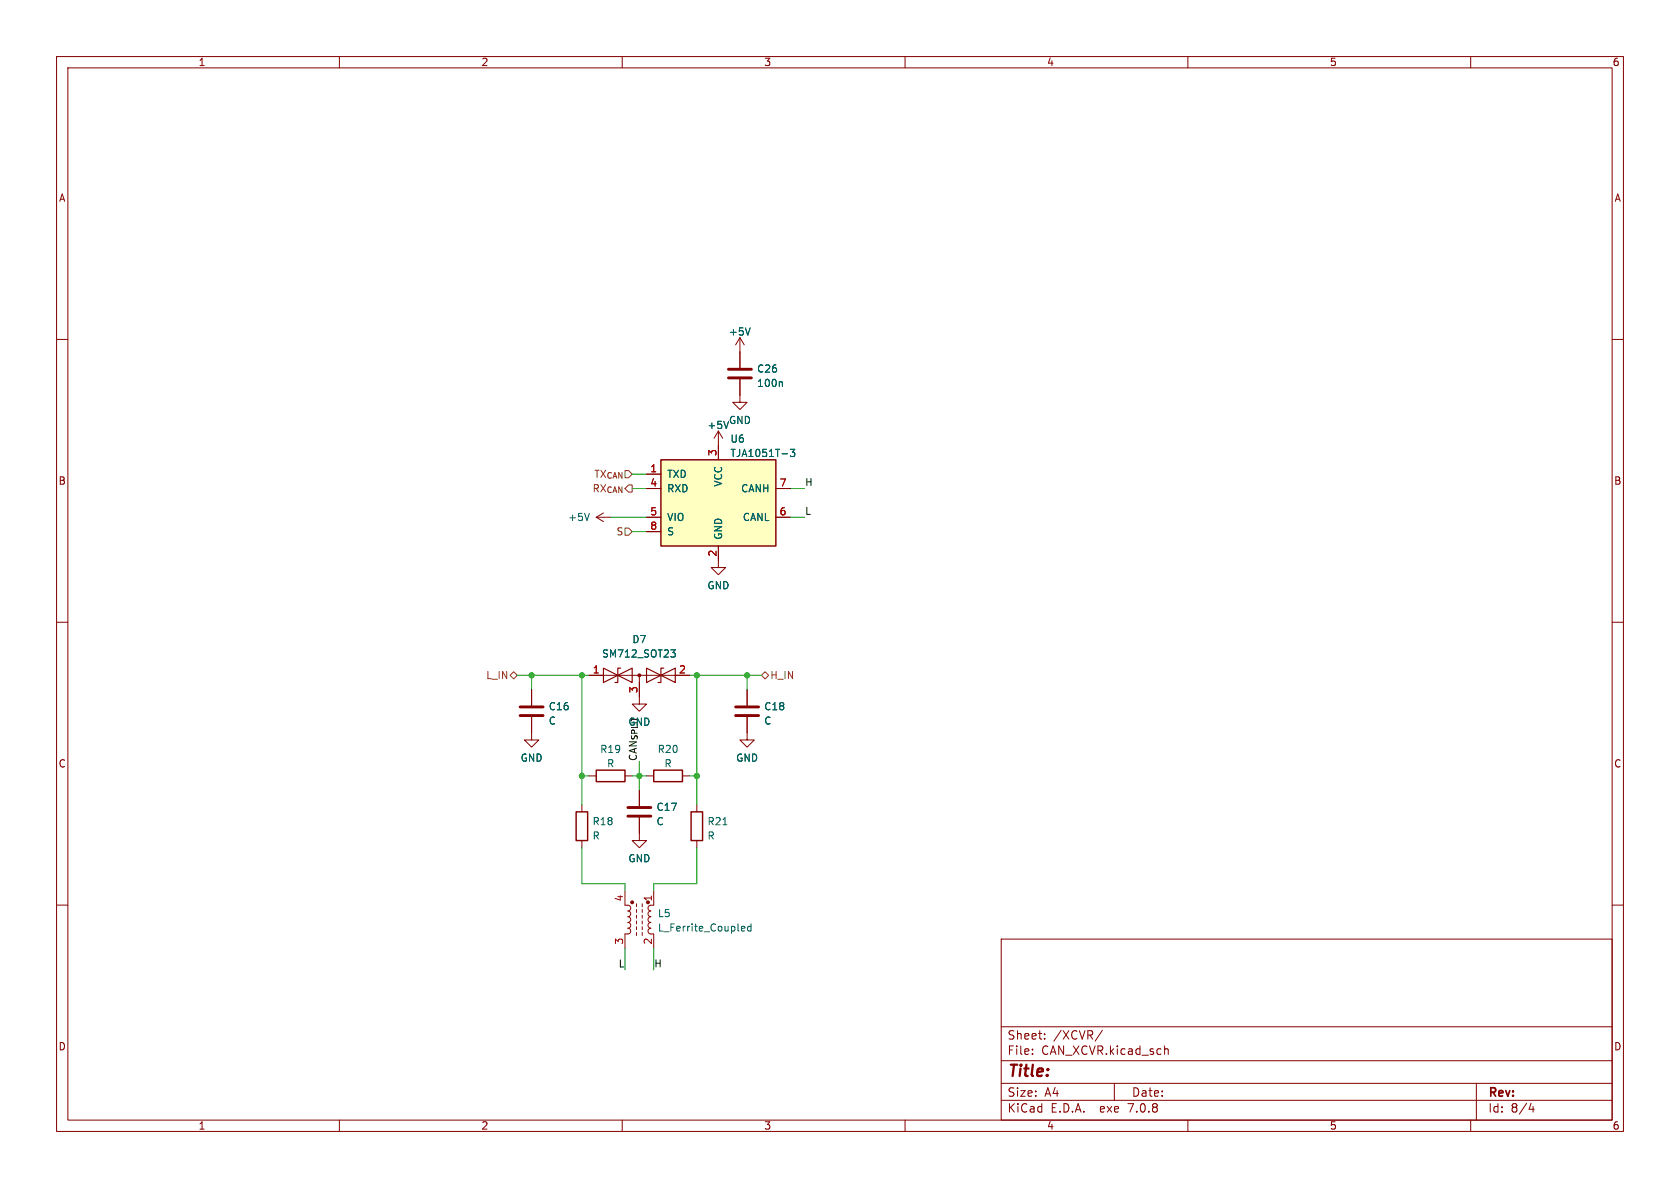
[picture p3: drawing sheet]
<svg xmlns="http://www.w3.org/2000/svg" width="297mm" height="210mm" viewBox="0 0 297 210" stroke-linecap="round" stroke-linejoin="round" font-family="sans-serif">
<g fill="none" stroke="#840000" stroke-width=".18">
<path d="M10 10h277v190h-277zM12 12h273v186h-273zM60 10v2M110 10v2M160 10v2M210 10v2M260 10v2M10 60h2M130.8 59.7l-.8 1.3M130.8 59.7v5.3M130.8 59.7l.8 1.3M285 60h2"/>
<path d="M127 76.2l-.8 1.3M127 76.2v5.1M127 76.2l.8 1.3M130.8 67.1v4h1.3l-1.3 1.3-1.3-1.3h1.3M105.4 91.4h2.5M105.4 91.4l1.3 .8M106.7 90.7l-1.3 .7M114.3 83.8h2.5M114.3 86.4h2.5M114.3 91.4h2.5M114.3 94h2.5M127 96.5v3.8h1.3l-1.3 1.3-1.3-1.3h1.3"/>
<path d="M137.2 86.4h2.5M137.2 91.4h2.5M10 110h2M104.1 119.4h17.8M113 119.4v5.1h1.3l-1.3 1.2-1.2-1.2h1.2M285 110h2M94 126.7v4.1h1.2l-1.2 1.3-1.3-1.3h1.3M94 121.9v2.8M104.1 137.2h1.3M110.5 137.2h1.3M113 139.7v2.8M114.3 137.2h1.3"/>
<path d="M120.6 137.2h1.3M132.1 126.7v4.1h1.2l-1.2 1.3-1.3-1.3h1.3M132.1 121.9v2.8M10 160h2M102.9 142.2v1.3M102.9 148.6v1.3M110.5 157.5v2.5l.7 .1 .3 .4-.2 .4-.3 .1 .3 .2 .2 .3-.1 .4-.4 .2h.3l.2 .3-.1 .5-.4 .2 .4 .2 .1 .4-.2 .3-.3 .1 .4 .1 .1 .5-.3 .4h-.7v2.5M112.5 159.8v.5M113 144.5v4.1h1.3l-1.3 1.3-1.2-1.3h1.2M113.5 159.8v.5M115.6 157.5v2.5l-.8 .1-.2 .4 .1 .4 .4 .1-.4 .2-.1 .3 .1 .4 .4 .2-.3 .1-.2 .3 .1 .4 .4 .2-.4 .2-.1 .4 .2 .3 .3 .1-.4 .2-.1 .4 .2 .4h.8v2.5M123.2 142.2v1.3"/>
<path d="M123.2 148.6v1.3M285 160h2M112.5 160.8v.5M112.5 161.8v.5M112.5 162.8v.5M112.5 163.8v.5M112.5 164.8v.6M113.5 160.8v.5M113.5 161.8v.5M113.5 162.8v.5M113.5 163.8v.5M113.5 164.8v.6"/>
<path d="M177 166h108v32h-108zM60 198v2M110 198v2M160 198v2M177 194.5h108M177 191.5h108M177 187.5h108M177 181.5h108M182.5 186.3v.1M182.5 185.5v.1M184.7 183.6v.1M184.7 182.8v.1"/>
<path d="M194.9 182.1l-1.3 2M197 191.5v3M205.9 185.5l.2-.1 .4 .1v.9M210 198v2M260 198v2M261 191.5v6.5M270.7 195l-.4 1.1h.9M271 195.6v1"/>
</g>
<path d="M116.8 81.3h20.4v15.2h-20.4zM105.4 136.1h5.1v2.1h-5.1zM115.6 136.1h5v2.1h-5zM101.9 143.5h2v5.1h-2zM122.2 143.5h2v5.1h-2z" fill="none" stroke="#840000" stroke-width=".25"/>
<path d="M132.6 58l-.4 1.2M138.1 67.5l.2 .2v.6M139.7 79.4h.8l-.4 .5 .3 .1v.6l-.1 .1-.6-.1M104.2 90.7l-.4 1.3M118.6 114.9h.8l-.4 .5 .3 .1 .1 .4-.3 .2h-.3M127.8 145.8h.7M131.3 163.7l.3 .1 .1 .2-.6 .2M131.6 164.5l-.3 .1M132.8 163.8l-.4-.1-.2 .3 .1 .5h.5M132.8 163.3v1.3" fill="none" stroke="#006464" stroke-width=".18"/>
<path d="M128.8 65.3h4M128.8 66.8h4M91.9 126.5h4.1M91.9 125h4.1M130 126.5h4.1M130 125h4.1M111 144.3h4.1M111 142.7h4.1" fill="none" stroke="#840000" stroke-width=".51"/>
<path d="M116.8 81.3h20.4v15.2h-20.4z" fill="#ffffc2" stroke="#ffffc2" stroke-width=".18"/>
<path d="M106.7 118.1v2.6l5.1-2.6v2.6zM109.7 118.1h-.5v2.6h-.5M114.3 118.1l5.1 2.6v-2.6l-5.1 2.6zM117.3 118.1h-.5v2.6h-.5" fill="none" stroke="#840000" stroke-width=".2"/>
<g fill="#840000" stroke="#840000" stroke-width=".18">
<circle cx="113" cy="119.4" r=".25"/>
<circle cx="111.8" cy="159.5" r=".25"/>
</g>
<path d="M110.5 93.3h.6l.7 .7-.7 .6h-.6zM90.2 119.4l.6-.7 .6 .7-.6 .6zM134.6 119.4l.7-.7 .6 .7-.6 .6z" fill="none" stroke="#725600" stroke-width=".18"/>
<g fill="none" stroke="#009600" stroke-width=".18">
<path d="M107.9 91.4h6.4M111.8 86.4h2.5M111.8 94h2.5M111.8 83.8h2.5M139.7 91.4h2.5M139.7 86.4h2.5M91.4 119.4h12.7M94 119.4v2.5M102.9 119.4v22.8M121.9 119.4h12.7M123.2 119.4v22.8M132.1 119.4v2.5"/>
<path d="M102.9 137.2h1.2M111.8 137.2h2.5M113 134.6v5.1M121.9 137.2h1.3M102.9 149.9v6.3h7.6v1.3M123.2 149.9v6.3h-7.6v1.3M110.5 167.6v3.9M115.6 167.6v3.9"/>
</g>
<g fill="#009600" stroke="#009600" stroke-width=".18">
<circle cx="94" cy="119.4" r=".46"/>
<circle cx="102.9" cy="119.4" r=".46"/>
<circle cx="102.9" cy="137.2" r=".46"/>
<circle cx="113" cy="137.2" r=".46"/>
<circle cx="123.2" cy="119.4" r=".46"/>
<circle cx="123.2" cy="137.2" r=".46"/>
<circle cx="132.1" cy="119.4" r=".46"/>
</g>
<text font-size="2.8" fill="#840000" x="178" y="190.9">Title:</text>
<g font-size="2.1" fill="#840000">
<text x="178" y="184">Sheet:</text>
<text x="186.2" y="184">/XCVR/</text>
<text x="178" y="186.7">File:</text>
<text x="184.1" y="186.7">CAN_XCVR.kicad_sch</text>
<text x="178" y="196.9">KiCad</text>
<text x="178" y="194.1">Size:</text>
<text x="184.7" y="194.1">A4</text>
<text x="185.7" y="196.9">E.D.A.</text>
<text x="194.6" y="196.9">exe</text>
<text x="199.7" y="196.9">7.0.8</text>
<text x="200" y="194.1">Date:</text>
<text x="263" y="194.3">Rev:</text>
<text x="263" y="196.9">Id:</text>
<text x="267.1" y="196.9">8/4</text>
</g>
<g font-size="1.8" fill="#840000">
<text x="35" y="11.9">1</text>
<text x="85" y="11.9">2</text>
<text x="135" y="11.9">3</text>
<text x="185" y="11.9">4</text>
<text x="235" y="11.9">5</text>
<text x="285" y="11.9">6</text>
<text x="10.3" y="35.9">A</text>
<text x="285.3" y="35.9">A</text>
<text x="10.3" y="85.9">B</text>
<text x="285.3" y="85.9">B</text>
<text x="10.3" y="135.9">C</text>
<text x="285.3" y="135.9">C</text>
<text x="10.3" y="185.9">D</text>
<text x="285.3" y="185.9">D</text>
<text x="35" y="199.9">1</text>
<text x="85" y="199.9">2</text>
<text x="135" y="199.9">3</text>
<text x="185" y="199.9">4</text>
<text x="235" y="199.9">5</text>
<text x="285" y="199.9">6</text>
</g>
<g font-size="1.8" fill="#006464">
<text x="128.8" y="59.5">+5V</text>
<text x="133.7" y="68.6">100n</text>
<text x="133.7" y="66.1">C26</text>
<text x="125" y="76">+5V</text>
<text x="128.8" y="75.2">GND</text>
<text x="129" y="78.4">U6</text>
<text x="129" y="81">TJA1051T-3</text>
<text x="117.9" y="84.7">TXD</text>
<text x="117.9" y="87.2">RXD</text>
<text x="127.9" y="86.1" transform="rotate(-90 127.9 86.1)">VCC</text>
<text x="130.9" y="87.2">CANH</text>
<text x="100.3" y="92.3">+5V</text>
<text x="117.9" y="92.3">VIO</text>
<text x="117.9" y="94.8">S</text>
<text x="127.9" y="95.5" transform="rotate(-90 127.9 95.5)">GND</text>
<text x="131.2" y="92.3">CANL</text>
<text x="125" y="104.4">GND</text>
<text x="111.7" y="113.9">D7</text>
<text x="106.3" y="116.4">SM712_SOT23</text>
<text x="96.9" y="125.8">C16</text>
<text x="135" y="125.8">C18</text>
<text x="96.9" y="128.3">C</text>
<text x="111" y="128.5">GND</text>
<text x="135" y="128.3">C</text>
<text x="91.9" y="134.8">GND</text>
<text x="106" y="133.3">R19</text>
<text x="107.2" y="135.8">R</text>
<text x="116.2" y="133.3">R20</text>
<text x="117.4" y="135.8">R</text>
<text x="130" y="134.8">GND</text>
<text x="116" y="143.5">C17</text>
<text x="104.7" y="146.1">R18</text>
<text x="104.7" y="148.6">R</text>
<text x="116" y="146.1">C</text>
<text x="125" y="146.1">R21</text>
<text x="125" y="148.6">R</text>
<text x="111" y="152.6">GND</text>
<text x="116.2" y="162.3">L5</text>
<text x="116.2" y="164.9">L_Ferrite_Coupled</text>
</g>
<g font-size="1.8" fill="#a90000">
<text x="114.9" y="83.6">1</text>
<text x="126.7" y="80.7" transform="rotate(-90 126.7 80.7)">3</text>
<text x="114.9" y="86.1">4</text>
<text x="137.7" y="86.1">7</text>
<text x="114.9" y="91.2">5</text>
<text x="114.9" y="93.7">8</text>
<text x="137.7" y="91.2">6</text>
<text x="126.7" y="98.5" transform="rotate(-90 126.7 98.5)">2</text>
<text x="104.7" y="119.1">1</text>
<text x="119.9" y="119.1">2</text>
<text x="112.8" y="122.6" transform="rotate(-90 112.8 122.6)">3</text>
<text x="110.2" y="159.5" transform="rotate(-90 110.2 159.5)">4</text>
<text x="115.3" y="159.5" transform="rotate(-90 115.3 159.5)">1</text>
<text x="110.2" y="167.1" transform="rotate(-90 110.2 167.1)">3</text>
<text x="115.3" y="167.1" transform="rotate(-90 115.3 167.1)">2</text>
</g>
<g font-size="1.8" fill="#725600">
<text x="104.6" y="87.2">RX_{CAN}</text>
<text x="104.9" y="84.7">TX_{CAN}</text>
<text x="108.9" y="94.8">S</text>
<text x="85.8" y="120.2">L_IN</text>
<text x="136.1" y="120.2">H_IN</text>
</g>
<g font-size="1.8" fill="#0f0f0f">
<text x="142.2" y="86">H</text>
<text x="142.2" y="91.1">L</text>
<text x="112.7" y="134.6" transform="rotate(-90 112.7 134.6)">CAN_{SPLIT} 3</text>
<text x="109.3" y="171.1">L</text>
<text x="115.6" y="171.1">H</text>
</g>
</svg>
